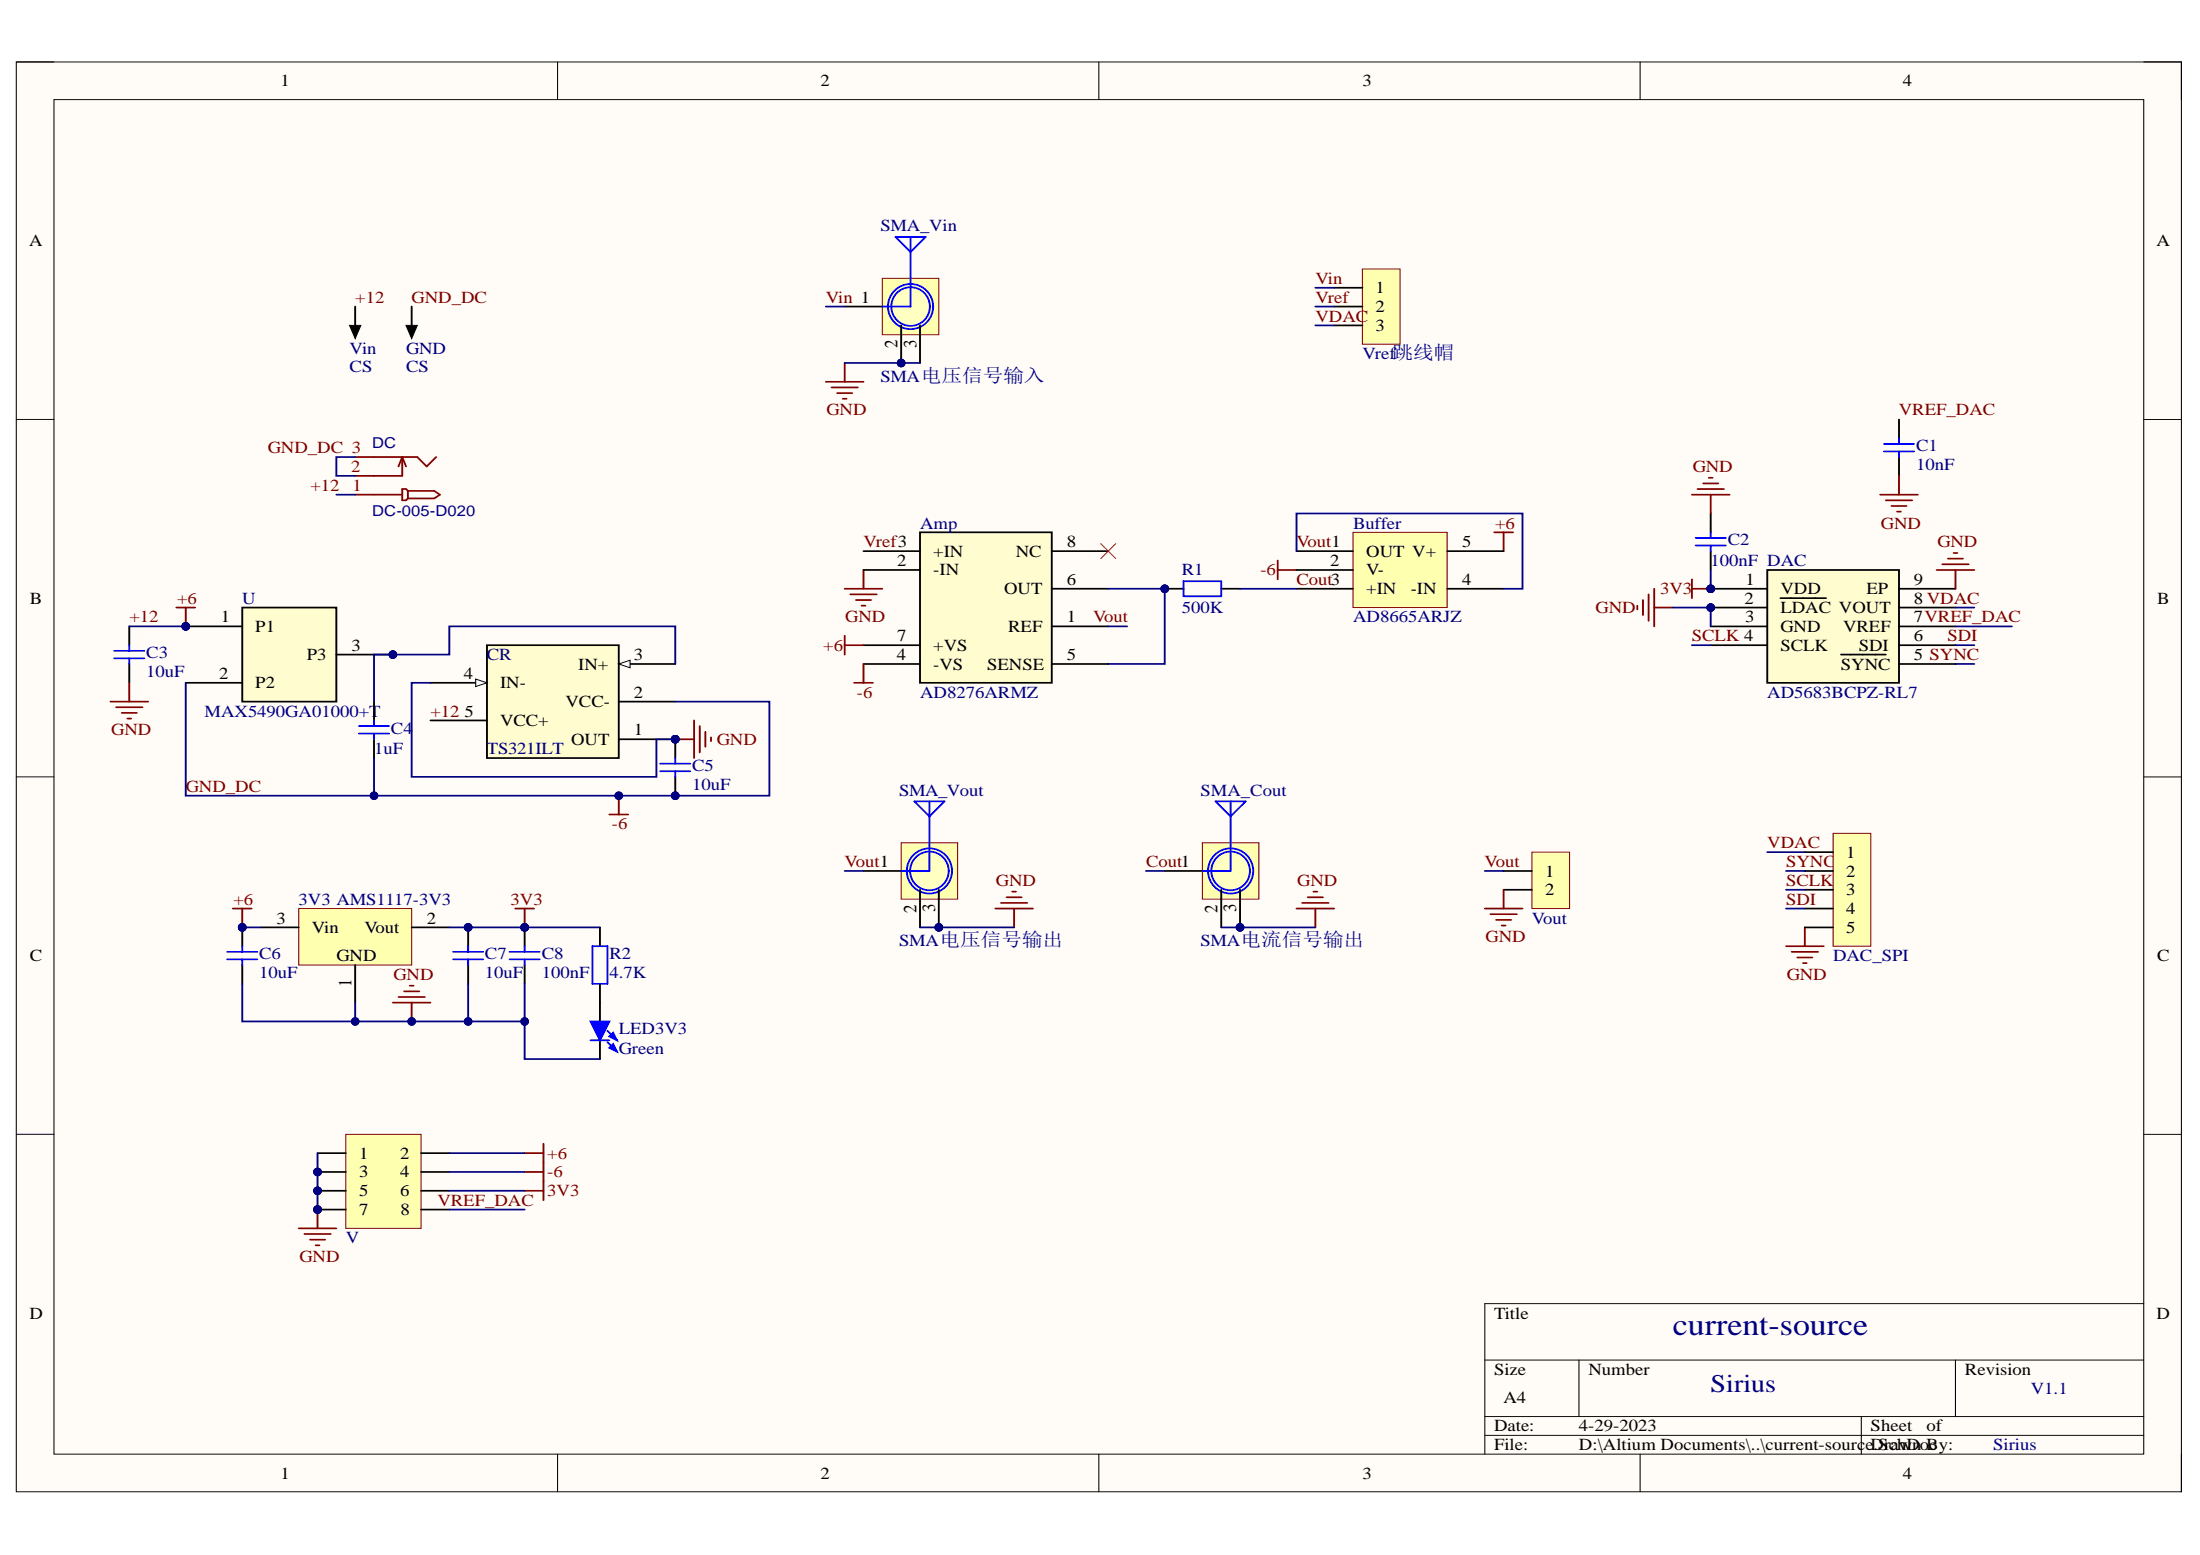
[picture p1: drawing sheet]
# Altium project current-source.PrjPcb
1 sheet, 27 parts. Net scope: global (net labels, ports and power ports of the same name join across sheets).
Board file: current-source.PcbDoc

## Sheet current-source.SchDoc
size A4; SheetNumber: 1; SheetTotal: 1

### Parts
3V3  AMS1117-3V3  [SOT89_L]
Amp  AD8276ARMZ  [RM_8_ADI-L]
Buffer  AD8665ARJZ  [UJ_5_ADI-L]
C1  10nF  [C0603_L]
C2  100nF  [C0603_L]
C3  10uF  [C0603_L]
C4  1uF  [C0603_L]
C5  10uF  [C0603_L]
C6  10uF  [C0603_L]
C7  10uF  [C0603_L]
C8  100nF  [C0603_L]
CR  TS321ILT  [SOT23-5_STM-L]
DAC  AD5683BCPZ-RL7  [CP_8_10_ADI-L]
DAC_SPI  HDR-1X5  [XH2.54-WI-5P]  (value not drawn)
DC  DC-005-D020  [DC-IN-TH_G-SWITCH_DC-005-D020]
GND  CS  [R100]
LED3V3  Green  [LED0603_G]
R1  500K  [R0603_L]
R2  4.7K  [R0603_L]
SMA_Cout  SMA 电流信号输出  [SMA_FR]
SMA_Vin  SMA 电压信号输入  [SMA_FR]
SMA_Vout  SMA 电压信号输出  [SMA_FR]
U  MAX5490GA01000+T  [21-0051H_MXM-L]
V  Header 4X2  [HDR2.54-LI-2x4P]  (value not drawn)
Vin  CS  [R100]
Vout  HDR-1X2  [HDR2.54-LI-2P]  (value not drawn)
Vref跳线帽  HDR-1X3  [HDR2.54-LI-3P]  (value not drawn)

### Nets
3V3: 3V3.2(Vout) C2.1 C7.2 C8.2 DAC.1(VDD) R2.2 V.6
+12: 3V3.3(Vin) Amp.7(+VS) Buffer.5(V+) C3.1 C6.2 CR.5(VCC+) DC.1 U.1(P1) V.2 Vin.1  [also labelled +6]
GND: 3V3.1(GND) Amp.2(-IN) C1.1 C2.2 C3.2 C5.1 C6.1 C7.1 C8.1 CR.1(OUT) CR.4(IN-) DAC.2(LDA~{C}) DAC.3(GND) DAC.9(EP) DAC_SPI.5 LED3V3.2(K) SMA_Cout.2(GND) SMA_Cout.3(GND) SMA_Vin.2(GND) SMA_Vin.3(GND) SMA_Vout.2(GND) SMA_Vout.3(GND) V.1 V.3 V.5 V.7 Vout.2
GND_DC: Amp.4(-VS) Buffer.2(V-) C4.1 C5.2 CR.2(VCC-) DC.2 DC.3 GND.1 U.2(P2) V.4  [also labelled -6]
Cout: Buffer.3(+IN) R1.1 SMA_Cout.1(ANT)
SCLK: DAC.4(SCLK) DAC_SPI.3
SDI: DAC.6(SDI) DAC_SPI.4
SYNC: DAC.5(SYN~{C}) DAC_SPI.2
VDAC: DAC.8(VOUT) DAC_SPI.1 Vref跳线帽.3
Vin: SMA_Vin.1(ANT) Vref跳线帽.1
Vout: Amp.1(REF) Buffer.1(OUT) Buffer.4(-IN) SMA_Vout.1(ANT) Vout.1
Vref: Amp.3(+IN) Vref跳线帽.2
VREF_DAC: C1.2 DAC.7(VREF) V.8
NetAmp_5: Amp.5(SENSE) Amp.6(OUT) R1.2
NetC4_2: C4.2 CR.3(IN+) U.3(P3)
NetLED3V3_1: LED3V3.1(A) R2.1

Not connected (* = marked no-connect by the designer): Amp 8(NC)*

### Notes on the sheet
- current-source
- Sirius
- V1.1
